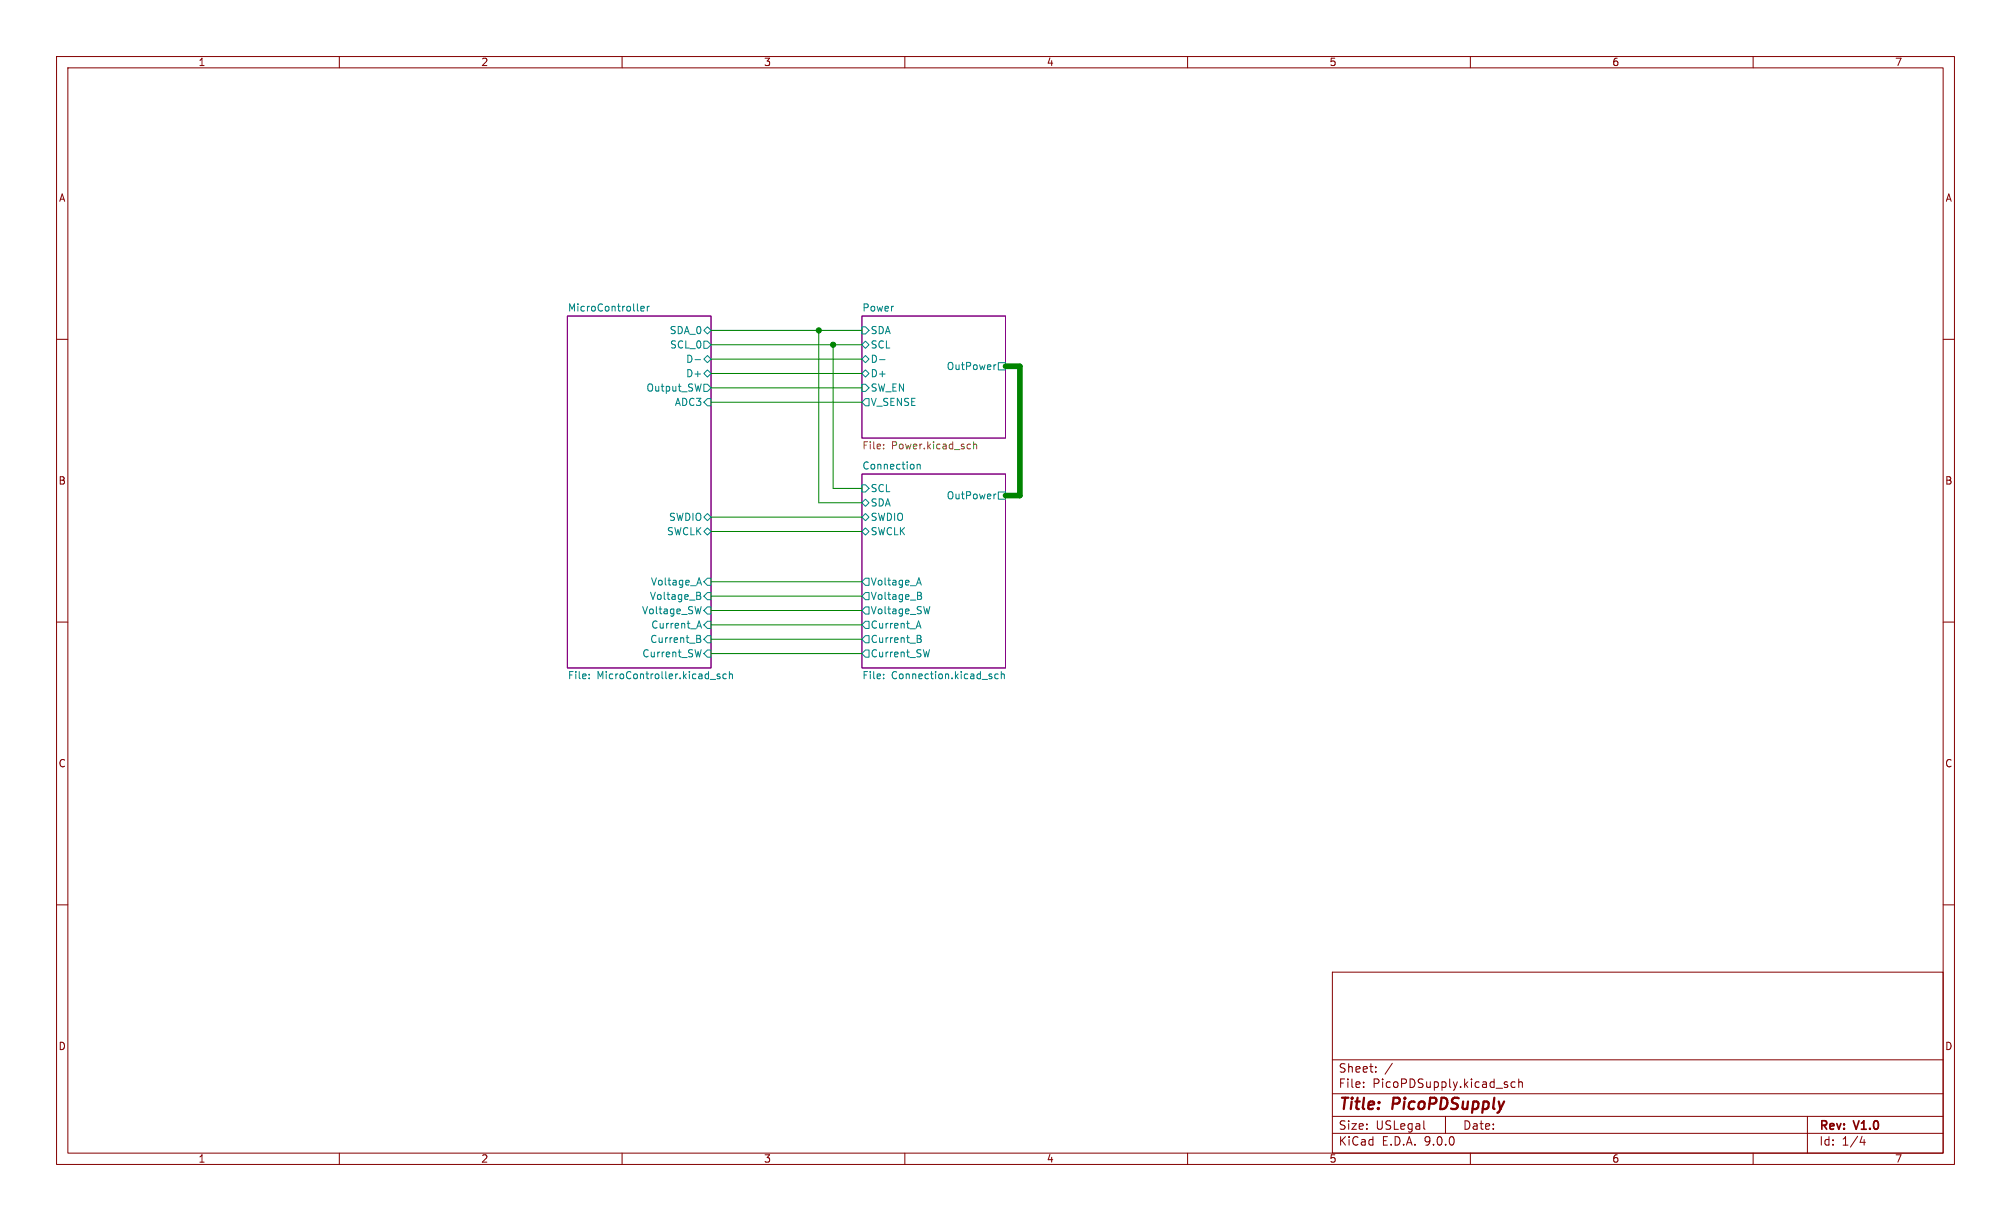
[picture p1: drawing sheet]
<svg xmlns="http://www.w3.org/2000/svg" width="356mm" height="216mm" viewBox="0 0 356 216" stroke-linecap="round" stroke-linejoin="round" font-family="sans-serif">
<path d="M0 0h355.6v215.9h-355.6z" fill="#fff" stroke="#fff" stroke-width=".18"/>
<g fill="none" stroke="#840000" stroke-width=".18">
<path d="M10 10h335.6v195.9h-335.6zM12 12h331.6v191.9h-331.6zM60 10v2M110 10v2M160 10v2M210 10v2M260 10v2M310 10v2M10 60h2M343.6 60h2M10 110h2M343.6 110h2"/>
<path d="M10 160h2M235.6 171.9h108v32h-108zM343.6 160h2M235.6 197.4h108M235.6 193.4h108M235.6 187.4h108M241.1 192.1v.2M241.1 191.4v.1M243.3 189.4v.2M243.3 188.7v.1M246.2 188l-1.3 1.9M251.8 199.6l.2 .1"/>
<path d="M255.6 197.4v3M266.4 191.8l.2 .2-.2 .3M266.4 191.3l.2 .1M267.9 191.4l-.4-.1-.3 .3v.4l.1 .2h.6M268.6 191.4l.2-.1 .3 .1 .1 .9M268.6 190.8v1.5M319.6 197.4v6.5M60 203.9v2M110 203.9v2M160 203.9v2M210 203.9v2M235.6 200.4h108"/>
<path d="M260 203.9v2M310 203.9v2M329.3 200.9l-.4 1.1h.9M329.6 201.5v1"/>
</g>
<path d="M100.3 55.9h25.4v62.2h-25.4zM152.4 55.9h25.4v21.6h-25.4zM152.4 83.8h25.4v34.3h-25.4z" fill="none" stroke="#840084" stroke-width=".18"/>
<g fill="none" stroke="#008484" stroke-width=".18">
<path d="M113.3 54.6l.6-.1v-.3h-.4l-.2 .1 .1 .6h.5M114.5 54.2v.8M114.8 54.2l-.3 .2M125.1 57.8l.6 .6-.6 .7-.6-.7zM152.4 57.8h.6l.7 .6-.7 .7h-.6zM122.9 63.6h1M124 67.9l-.3 1.3M124.5 60.3h.6l.6 .7-.6 .6h-.6zM124.5 67.9h.6l.6 .7-.6 .6h-.6zM124.5 63.5l.6-.6 .6 .6-.6 .6zM124.5 66l.6-.6 .6 .6-.6 .7zM125.1 70.5h.6v1.3h-.6l-.6-.7z"/>
<path d="M152.4 63.5l.6-.6 .7 .6-.7 .6zM152.4 66l.6-.6 .7 .6-.7 .7zM152.4 67.9h.6l.7 .7-.7 .6h-.6zM153 60.3l.7 .7-.7 .6-.6-.6zM153 70.5h.7v1.3h-.7l-.6-.7zM155.5 63.6h1M176.1 64.5l-.3 .2M176.5 64.1h1.3v1.3h-1.3zM124.5 91.4l.6-.6 .6 .6-.6 .7zM125.1 93.3l.6 .7-.6 .6-.6-.6zM152.4 85.7h.6l.7 .7-.7 .6h-.6zM152.4 88.9l.6-.6 .7 .6-.7 .6z"/>
<path d="M152.4 91.4l.6-.6 .7 .6-.7 .7zM153 93.3l.7 .7-.7 .6-.6-.6zM162.2 82.1v.8M162.2 82.2l.2-.1 .3 .1v.7M176.1 87.4l-.3 .2M176.5 87h1.3v1.3h-1.3zM104.2 119.9v.1M104.2 119.2v.2M123.2 112.3l.6 .2 .1 .2-.3 .2M123.2 105.3h.4M123.2 112.9h.4M123.3 103.1h.6"/>
<path d="M123.3 110.7h.6M123.6 102.2l.4 1.2M123.6 109.8l.4 1.3M123.6 105.3l.3 .3v.3l-.7 .1M123.6 112.9l.3 .3v.3l-.7 .1M123.6 104.7l.3 .3-.3 .3M124 107.3l-.3 1.2M124 114.9l-.3 1.2M125.1 107.3h.6v1.3h-.6l-.6-.6zM125.1 104.8h.6v1.2h-.6l-.6-.6zM125.1 112.4h.6v1.3h-.6l-.6-.7zM125.1 114.9h.6v1.3h-.6l-.6-.6z"/>
<path d="M125.1 102.2h.6v1.3h-.6l-.6-.6zM125.1 109.9h.6v1.2h-.6l-.6-.6zM127.3 119.2h-.3l-.2 .2 .1 .1 .4 .2v.3h-.5M128.4 119.2h-.3l-.3 .2 .1 .6h.5M129 119.3l.2-.1h.3v.8M129 118.7v1.3M153 107.3h.7v1.3h-.7l-.6-.6zM153 102.2h.7v1.3h-.7l-.6-.6zM153 104.8h.7v1.2h-.7l-.6-.6zM153 109.9h.7v1.2h-.7l-.6-.6zM153 112.4h.7v1.3h-.7l-.6-.7zM153 114.9h.7v1.3h-.7l-.6-.6z"/>
<path d="M156.2 119.9v.1M156.2 119.2v.2M162.1 110.7h.6M162.2 112.3l.6 .2 .1 .2-.3 .2M162.2 112.9h.4M162.2 103.1h.6M162.2 105.3h.5M162.2 104.7l.7 .1v.3l-.2 .2M162.4 109.8l.5 1.3M162.5 102.2l.4 1.2M162.6 112.9l.3 .3v.3l-.7 .1M162.7 105.3l.3 .3-.1 .3-.7 .1"/>
<path d="M164.4 114.9l-.3 1.2M164.4 107.3l-.3 1.2M176.5 119.2h-.4l-.2 .2 .1 .6h.5M177.1 119.3l.1-.1h.3l.1 .8M177.1 118.7v1.3M125.6 120.1h1"/>
</g>
<path d="M156.2 79.3v.1M156.2 78.6v.1M171.5 78.5l.1 .1M171.6 79.3l-.1 .1M172.2 78.1v1.3M172.2 78.7l.1-.2 .3 .1 .1 .8" fill="none" stroke="#848400" stroke-width=".18"/>
<g fill="none" stroke="#008400" stroke-width=".18">
<path d="M125.7 58.4h26.7M144.8 58.4v30.5h7.6M125.7 61h26.7M125.7 66h26.7M125.7 71.1h26.7M125.7 68.6h26.7M125.7 63.5h26.7M147.3 61v25.4h5.1M125.7 91.4h26.7M125.7 94h26.7M125.7 102.9h26.7M125.7 105.4h26.7"/>
<path d="M125.7 115.6h26.7M125.7 113h26.7M125.7 110.5h26.7M125.7 108h26.7"/>
</g>
<path d="M177.8 64.8h2.5v22.8h-2.5" fill="none" stroke="#008400" stroke-width="1"/>
<g fill="#008400" stroke="#008400" stroke-width=".18">
<circle cx="144.8" cy="58.4" r=".46"/>
<circle cx="147.3" cy="61" r=".46"/>
</g>
<g font-size="2.8" fill="#840000">
<text x="236.6" y="196.8">Title:</text>
<text x="246.3" y="196.8">PicoPDSupply</text>
</g>
<g font-size="2.1" fill="#840000">
<text x="236.6" y="189.9">Sheet:</text>
<text x="236.6" y="192.6">File:</text>
<text x="242.7" y="192.6">PicoPDSupply.kicad_sch</text>
<text x="236.6" y="202.8">KiCad</text>
<text x="236.6" y="200">Size:</text>
<text x="243.3" y="200">USLegal</text>
<text x="244.3" y="202.8">E.D.A.</text>
<text x="251.9" y="202.8">9.0.0</text>
<text x="258.6" y="200">Date:</text>
<text x="321.6" y="200.2">Rev:</text>
<text x="321.6" y="202.8">Id:</text>
<text x="325.7" y="202.8">1/4</text>
<text x="328" y="200.2">V1.0</text>
</g>
<g font-size="1.8" fill="#840000">
<text x="35" y="11.9">1</text>
<text x="85" y="11.9">2</text>
<text x="135" y="11.9">3</text>
<text x="185" y="11.9">4</text>
<text x="235" y="11.9">5</text>
<text x="285" y="11.9">6</text>
<text x="335" y="11.9">7</text>
<text x="10.3" y="35.9">A</text>
<text x="343.9" y="35.9">A</text>
<text x="10.3" y="85.9">B</text>
<text x="343.9" y="85.9">B</text>
<text x="10.3" y="135.9">C</text>
<text x="343.9" y="135.9">C</text>
<text x="10.3" y="185.9">D</text>
<text x="343.9" y="185.9">D</text>
<text x="35" y="205.8">1</text>
<text x="85" y="205.8">2</text>
<text x="135" y="205.8">3</text>
<text x="185" y="205.8">4</text>
<text x="235" y="205.8">5</text>
<text x="285" y="205.8">6</text>
<text x="335" y="205.8">7</text>
</g>
<g font-size="1.8" fill="#008484">
<text x="100.3" y="55.2">MicroController</text>
<text x="118.3" y="59.3">SDA_0</text>
<text x="152.4" y="55.2">Power</text>
<text x="153.9" y="59.3">SDA</text>
<text x="118.4" y="61.8">SCL_0</text>
<text x="121.2" y="64.4">D-</text>
<text x="153.9" y="61.8">SCL</text>
<text x="153.9" y="64.4">D-</text>
<text x="167.3" y="65.6">OutPower</text>
<text x="114.2" y="69.4">Output_SW</text>
<text x="119.2" y="72">ADC3</text>
<text x="121.2" y="66.9">D+</text>
<text x="153.9" y="66.9">D+</text>
<text x="153.9" y="69.4">SW_EN</text>
<text x="153.9" y="72">V_SENSE</text>
<text x="152.4" y="83.1">Connection</text>
<text x="153.9" y="87.2">SCL</text>
<text x="153.9" y="89.8">SDA</text>
<text x="167.3" y="88.5">OutPower</text>
<text x="117.8" y="94.8">SWCLK</text>
<text x="118.2" y="92.3">SWDIO</text>
<text x="153.9" y="92.3">SWDIO</text>
<text x="153.9" y="94.8">SWCLK</text>
<text x="114.8" y="106.3">Voltage_B</text>
<text x="115" y="103.7">Voltage_A</text>
<text x="153.9" y="103.7">Voltage_A</text>
<text x="153.9" y="106.3">Voltage_B</text>
<text x="113.4" y="108.8">Voltage_SW</text>
<text x="114.9" y="113.9">Current_B</text>
<text x="115.1" y="111.4">Current_A</text>
<text x="153.9" y="108.8">Voltage_SW</text>
<text x="153.9" y="111.4">Current_A</text>
<text x="153.9" y="113.9">Current_B</text>
<text x="113.5" y="116.4">Current_SW</text>
<text x="153.9" y="116.4">Current_SW</text>
<text x="100.3" y="120.4">File:</text>
<text x="105.6" y="120.4">MicroController.kicad_sch</text>
<text x="152.4" y="120.4">File:</text>
<text x="157.6" y="120.4">Connection.kicad_sch</text>
</g>
<g font-size="1.8" fill="#848400">
<text x="152.4" y="79.8">File:</text>
<text x="157.6" y="79.8">Power.kicad_sch</text>
</g>
</svg>
